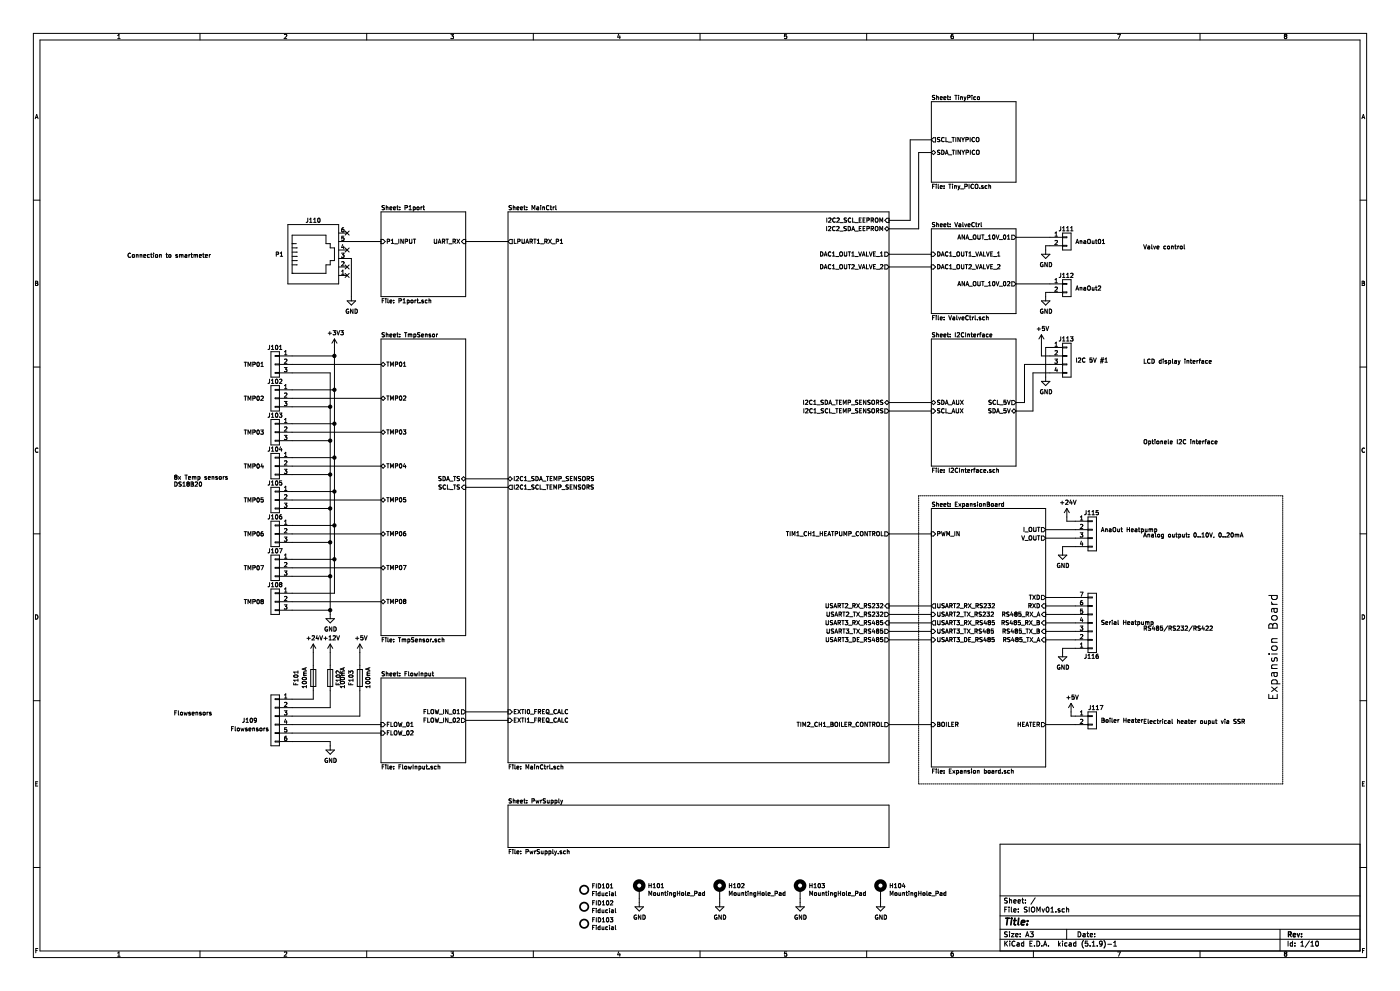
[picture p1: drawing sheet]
EESchema Schematic File Version 4
EELAYER 30 0
EELAYER END
$Descr A3 16535 11693
encoding utf-8
Sheet 1 10
Title ""
Date ""
Rev ""
Comp ""
Comment1 ""
Comment2 ""
Comment3 ""
Comment4 ""
$EndDescr
$Sheet
S 4500 4000 1000 3500
U 5F8C23BC
F0 "TmpSensor" 50
F1 "TmpSensor.sch" 50
F2 "TMP01" B L 4500 4300 50 
F3 "TMP02" B L 4500 4700 50 
F4 "TMP03" B L 4500 5100 50 
F5 "TMP04" B L 4500 5500 50 
F6 "TMP05" B L 4500 5900 50 
F7 "TMP06" B L 4500 6300 50 
F8 "TMP07" B L 4500 6700 50 
F9 "TMP08" B L 4500 7100 50 
F10 "SCL_TS" I R 5500 5750 50 
F11 "SDA_TS" B R 5500 5650 50 
$EndSheet
$Sheet
S 4500 8000 1000 1000
U 5F8C2412
F0 "FlowInput" 50
F1 "FlowInput.sch" 50
F2 "FLOW_01" I L 4500 8550 50 
F3 "FLOW_02" I L 4500 8650 50 
F4 "FLOW_IN_01" O R 5500 8400 50 
F5 "FLOW_IN_02" O R 5500 8500 50 
$EndSheet
$Sheet
S 6000 9500 4500 500 
U 5F8C28A9
F0 "PwrSupply" 50
F1 "PwrSupply.sch" 50
$EndSheet
$Comp
L SIOMv01-rescue:Conn_01x02-Connector_Generic J?
U 1 1
P 12600 2800
AR Path="/5F8C23F2/5F992FCC" Ref="J?"  Part="1" 
AR Path="/5F992FCC" Ref="J111"  Part="1" 
F 0 "J111" H 12500 2900 50  0000 L CNN
F 1 "AnaOut01" H 12700 2750 50  0000 L CNN
F 2 "Connector_Phoenix_MC:PhoenixContact_MCV_1,5_2-G-3.81_1x02_P3.81mm_Vertical" H 12600 2800 50  0001 C CNN
F 3 "~" H 12600 2800 50  0001 C CNN
	1    12600 2800
	1    0    0    -1  
$EndComp
Wire Wire Line
	12400 2900 12350 2900
Wire Wire Line
	12350 2900 12350 2950
$Comp
L SIOMv01-rescue:GND-power #PWR?
U 1 1
P 12350 2950
AR Path="/5F8C23F2/5F992FD7" Ref="#PWR?"  Part="1" 
AR Path="/5F992FD7" Ref="#PWR0114"  Part="1" 
F 0 "#PWR0114" H 12350 2700 50  0001 C CNN
F 1 "GND" H 12355 2777 50  0000 C CNN
F 2 "" H 12350 2950 50  0001 C CNN
F 3 "" H 12350 2950 50  0001 C CNN
	1    12350 2950
	1    0    0    -1  
$EndComp
$Comp
L SIOMv01-rescue:Conn_01x02-Connector_Generic J?
U 1 1
P 12600 3350
AR Path="/5F8C23F2/5F992FED" Ref="J?"  Part="1" 
AR Path="/5F992FED" Ref="J112"  Part="1" 
F 0 "J112" H 12500 3450 50  0000 L CNN
F 1 "AnaOut2" H 12700 3300 50  0000 L CNN
F 2 "Connector_Phoenix_MC:PhoenixContact_MCV_1,5_2-G-3.81_1x02_P3.81mm_Vertical" H 12600 3350 50  0001 C CNN
F 3 "~" H 12600 3350 50  0001 C CNN
	1    12600 3350
	1    0    0    -1  
$EndComp
Wire Wire Line
	12400 3450 12350 3450
Wire Wire Line
	12350 3450 12350 3500
$Comp
L SIOMv01-rescue:GND-power #PWR?
U 1 1
P 12350 3500
AR Path="/5F8C23F2/5F992FF7" Ref="#PWR?"  Part="1" 
AR Path="/5F992FF7" Ref="#PWR0115"  Part="1" 
F 0 "#PWR0115" H 12350 3250 50  0001 C CNN
F 1 "GND" H 12355 3327 50  0000 C CNN
F 2 "" H 12350 3500 50  0001 C CNN
F 3 "" H 12350 3500 50  0001 C CNN
	1    12350 3500
	1    0    0    -1  
$EndComp
$Comp
L SIOMv01-rescue:Conn_01x04-Connector_Generic J?
U 1 1
P 12600 4200
AR Path="/5F8C27AF/5FA08E87" Ref="J?"  Part="1" 
AR Path="/5FA08E87" Ref="J113"  Part="1" 
F 0 "J113" H 12500 4400 50  0000 L CNN
F 1 "I2C 5V #1" H 12700 4150 50  0000 L CNN
F 2 "Connector_Phoenix_MC:PhoenixContact_MCV_1,5_4-G-3.81_1x04_P3.81mm_Vertical" H 12600 4200 50  0001 C CNN
F 3 "~" H 12600 4200 50  0001 C CNN
	1    12600 4200
	1    0    0    -1  
$EndComp
$Comp
L SIOMv01-rescue:GND-power #PWR?
U 1 1
P 12350 4450
AR Path="/5F8C27AF/5FA08E8D" Ref="#PWR?"  Part="1" 
AR Path="/5FA08E8D" Ref="#PWR0116"  Part="1" 
F 0 "#PWR0116" H 12350 4200 50  0001 C CNN
F 1 "GND" H 12355 4277 50  0000 C CNN
F 2 "" H 12350 4450 50  0001 C CNN
F 3 "" H 12350 4450 50  0001 C CNN
	1    12350 4450
	1    0    0    -1  
$EndComp
$Comp
L SIOMv01-rescue:+5V-power #PWR?
U 1 1
P 12300 4050
AR Path="/5F8C27AF/5FA08E93" Ref="#PWR?"  Part="1" 
AR Path="/5FA08E93" Ref="#PWR0112"  Part="1" 
F 0 "#PWR0112" H 12300 3900 50  0001 C CNN
F 1 "+5V" H 12315 4223 50  0000 C CNN
F 2 "" H 12300 4050 50  0001 C CNN
F 3 "" H 12300 4050 50  0001 C CNN
	1    12300 4050
	1    0    0    -1  
$EndComp
Wire Wire Line
	12300 4050 12300 4200
Wire Wire Line
	12300 4200 12400 4200
Wire Wire Line
	12400 4100 12350 4100
Wire Wire Line
	12350 4100 12350 4450
Wire Wire Line
	12400 4400 12200 4400
Wire Wire Line
	12100 4300 12400 4300
$Sheet
S 11000 2700 1000 1000
U 5F8C23F2
F0 "ValveCtrl" 50
F1 "ValveCtrl.sch" 50
F2 "ANA_OUT_10V_01" O R 12000 2800 50 
F3 "ANA_OUT_10V_02" O R 12000 3350 50 
F4 "DAC1_OUT1_VALVE_1" I L 11000 3000 50 
F5 "DAC1_OUT2_VALVE_2" I L 11000 3150 50 
$EndSheet
$Sheet
S 11000 4000 1000 1500
U 5F8C27AF
F0 "I2CInterface" 50
F1 "I2CInterface.sch" 50
F2 "SDA_5V" B R 12000 4850 50 
F3 "SCL_5V" O R 12000 4750 50 
F4 "SCL_AUX" I L 11000 4850 50 
F5 "SDA_AUX" B L 11000 4750 50 
$EndSheet
$Comp
L SIOMv01-rescue:RJ12-Connector J110
U 1 1
P 3700 3050
AR Path="/5FAF413E" Ref="J110"  Part="1" 
AR Path="/5F8BACBE/5FAF413E" Ref="J?"  Part="1" 
F 0 "J110" H 3700 3500 50  0000 C CNN
F 1 "P1" H 3300 3100 50  0000 C CNN
F 2 "Connector_RJ:RJ12_Amphenol_54601" V 3700 3075 50  0001 C CNN
F 3 "~" V 3700 3075 50  0001 C CNN
	1    3700 3050
	1    0    0    -1  
$EndComp
NoConn ~ 4100 3250
NoConn ~ 4100 2750
NoConn ~ 4100 2950
NoConn ~ 4100 3150
Wire Wire Line
	4100 3050 4150 3050
Wire Wire Line
	4150 3050 4150 3500
$Comp
L SIOMv01-rescue:GND-power #PWR0106
U 1 1
P 4150 3500
AR Path="/5FAF414A" Ref="#PWR0106"  Part="1" 
AR Path="/5F8BACBE/5FAF414A" Ref="#PWR?"  Part="1" 
F 0 "#PWR0106" H 4150 3250 50  0001 C CNN
F 1 "GND" H 4155 3327 50  0000 C CNN
F 2 "" H 4150 3500 50  0001 C CNN
F 3 "" H 4150 3500 50  0001 C CNN
	1    4150 3500
	1    0    0    -1  
$EndComp
Wire Wire Line
	4500 2850 4100 2850
$Comp
L SIOMv01-rescue:Conn_01x03-Connector_Generic J?
U 1 1
P 3250 4300
AR Path="/5F8C23BC/5FAF15D9" Ref="J?"  Part="1" 
AR Path="/5FAF15D9" Ref="J101"  Part="1" 
F 0 "J101" H 3250 4500 50  0000 C CNN
F 1 "TMP01" H 3500 4300 50  0000 C CNN
F 2 "Connector_Phoenix_MC:PhoenixContact_MCV_1,5_3-G-3.81_1x03_P3.81mm_Vertical" H 3250 4300 50  0001 C CNN
F 3 "~" H 3250 4300 50  0001 C CNN
	1    3250 4300
	-1   0    0    -1  
$EndComp
$Comp
L SIOMv01-rescue:Conn_01x03-Connector_Generic J?
U 1 1
P 3250 4700
AR Path="/5F8C23BC/5FAF15DF" Ref="J?"  Part="1" 
AR Path="/5FAF15DF" Ref="J102"  Part="1" 
F 0 "J102" H 3250 4900 50  0000 C CNN
F 1 "TMP02" H 3500 4700 50  0000 C CNN
F 2 "Connector_Phoenix_MC:PhoenixContact_MCV_1,5_3-G-3.81_1x03_P3.81mm_Vertical" H 3250 4700 50  0001 C CNN
F 3 "~" H 3250 4700 50  0001 C CNN
	1    3250 4700
	-1   0    0    -1  
$EndComp
$Comp
L SIOMv01-rescue:Conn_01x03-Connector_Generic J?
U 1 1
P 3250 5100
AR Path="/5F8C23BC/5FAF15E5" Ref="J?"  Part="1" 
AR Path="/5FAF15E5" Ref="J103"  Part="1" 
F 0 "J103" H 3250 5300 50  0000 C CNN
F 1 "TMP03" H 3500 5100 50  0000 C CNN
F 2 "Connector_Phoenix_MC:PhoenixContact_MCV_1,5_3-G-3.81_1x03_P3.81mm_Vertical" H 3250 5100 50  0001 C CNN
F 3 "~" H 3250 5100 50  0001 C CNN
	1    3250 5100
	-1   0    0    -1  
$EndComp
$Comp
L SIOMv01-rescue:Conn_01x03-Connector_Generic J?
U 1 1
P 3250 5500
AR Path="/5F8C23BC/5FAF15EB" Ref="J?"  Part="1" 
AR Path="/5FAF15EB" Ref="J104"  Part="1" 
F 0 "J104" H 3250 5700 50  0000 C CNN
F 1 "TMP04" H 3500 5500 50  0000 C CNN
F 2 "Connector_Phoenix_MC:PhoenixContact_MCV_1,5_3-G-3.81_1x03_P3.81mm_Vertical" H 3250 5500 50  0001 C CNN
F 3 "~" H 3250 5500 50  0001 C CNN
	1    3250 5500
	-1   0    0    -1  
$EndComp
$Comp
L SIOMv01-rescue:Conn_01x03-Connector_Generic J?
U 1 1
P 3250 5900
AR Path="/5F8C23BC/5FAF15F1" Ref="J?"  Part="1" 
AR Path="/5FAF15F1" Ref="J105"  Part="1" 
F 0 "J105" H 3250 6100 50  0000 C CNN
F 1 "TMP05" H 3500 5900 50  0000 C CNN
F 2 "Connector_Phoenix_MC:PhoenixContact_MCV_1,5_3-G-3.81_1x03_P3.81mm_Vertical" H 3250 5900 50  0001 C CNN
F 3 "~" H 3250 5900 50  0001 C CNN
	1    3250 5900
	-1   0    0    -1  
$EndComp
$Comp
L SIOMv01-rescue:Conn_01x03-Connector_Generic J?
U 1 1
P 3250 6300
AR Path="/5F8C23BC/5FAF15F7" Ref="J?"  Part="1" 
AR Path="/5FAF15F7" Ref="J106"  Part="1" 
F 0 "J106" H 3250 6500 50  0000 C CNN
F 1 "TMP06" H 3500 6300 50  0000 C CNN
F 2 "Connector_Phoenix_MC:PhoenixContact_MCV_1,5_3-G-3.81_1x03_P3.81mm_Vertical" H 3250 6300 50  0001 C CNN
F 3 "~" H 3250 6300 50  0001 C CNN
	1    3250 6300
	-1   0    0    -1  
$EndComp
$Comp
L SIOMv01-rescue:Conn_01x03-Connector_Generic J?
U 1 1
P 3250 6700
AR Path="/5F8C23BC/5FAF15FD" Ref="J?"  Part="1" 
AR Path="/5FAF15FD" Ref="J107"  Part="1" 
F 0 "J107" H 3250 6900 50  0000 C CNN
F 1 "TMP07" H 3500 6700 50  0000 C CNN
F 2 "Connector_Phoenix_MC:PhoenixContact_MCV_1,5_3-G-3.81_1x03_P3.81mm_Vertical" H 3250 6700 50  0001 C CNN
F 3 "~" H 3250 6700 50  0001 C CNN
	1    3250 6700
	-1   0    0    -1  
$EndComp
$Comp
L SIOMv01-rescue:Conn_01x03-Connector_Generic J?
U 1 1
P 3250 7100
AR Path="/5F8C23BC/5FAF1603" Ref="J?"  Part="1" 
AR Path="/5FAF1603" Ref="J108"  Part="1" 
F 0 "J108" H 3250 7300 50  0000 C CNN
F 1 "TMP08" H 3500 7100 50  0000 C CNN
F 2 "Connector_Phoenix_MC:PhoenixContact_MCV_1,5_3-G-3.81_1x03_P3.81mm_Vertical" H 3250 7100 50  0001 C CNN
F 3 "~" H 3250 7100 50  0001 C CNN
	1    3250 7100
	-1   0    0    -1  
$EndComp
Connection ~ 3900 5200
Wire Wire Line
	3900 5200 3900 5600
Wire Wire Line
	3900 4400 3900 4800
Connection ~ 3900 4800
Wire Wire Line
	3900 4800 3900 5200
Wire Wire Line
	3950 4100 3950 4200
Connection ~ 3950 4200
Wire Wire Line
	3950 4200 3950 4600
Connection ~ 3950 4600
Wire Wire Line
	3950 4600 3950 5000
Connection ~ 3950 5000
Wire Wire Line
	3950 5000 3950 5400
$Comp
L SIOMv01-rescue:+3V3-power #PWR?
U 1 1
P 3950 4100
AR Path="/5F8C23BC/5FAF1623" Ref="#PWR?"  Part="1" 
AR Path="/5FAF1623" Ref="#PWR0105"  Part="1" 
F 0 "#PWR0105" H 3950 3950 50  0001 C CNN
F 1 "+3V3" H 3965 4273 50  0000 C CNN
F 2 "" H 3950 4100 50  0001 C CNN
F 3 "" H 3950 4100 50  0001 C CNN
	1    3950 4100
	1    0    0    -1  
$EndComp
Connection ~ 3900 7200
Wire Wire Line
	3900 7200 3900 7250
Connection ~ 3900 6800
Wire Wire Line
	3900 6800 3900 7200
Wire Wire Line
	3900 6000 3900 6400
Connection ~ 3900 6400
Wire Wire Line
	3900 6400 3900 6800
Wire Wire Line
	3950 5800 3950 6200
Connection ~ 3950 6200
Wire Wire Line
	3950 6200 3950 6600
Connection ~ 3950 6600
Wire Wire Line
	3950 6600 3950 7000
$Comp
L SIOMv01-rescue:GND-power #PWR?
U 1 1
P 3900 7250
AR Path="/5F8C23BC/5FAF164F" Ref="#PWR?"  Part="1" 
AR Path="/5FAF164F" Ref="#PWR0102"  Part="1" 
F 0 "#PWR0102" H 3900 7000 50  0001 C CNN
F 1 "GND" H 3905 7077 50  0000 C CNN
F 2 "" H 3900 7250 50  0001 C CNN
F 3 "" H 3900 7250 50  0001 C CNN
	1    3900 7250
	1    0    0    -1  
$EndComp
Wire Wire Line
	3900 5600 3900 6000
Connection ~ 3900 5600
Connection ~ 3900 6000
Wire Wire Line
	3950 5800 3950 5400
Connection ~ 3950 5800
Connection ~ 3950 5400
Wire Wire Line
	3900 8750 3900 8800
$Comp
L SIOMv01-rescue:GND-power #PWR?
U 1 1
P 3900 8800
AR Path="/5F8C23BC/5FBFA64F" Ref="#PWR?"  Part="1" 
AR Path="/5FBFA64F" Ref="#PWR0104"  Part="1" 
F 0 "#PWR0104" H 3900 8550 50  0001 C CNN
F 1 "GND" H 3905 8627 50  0000 C CNN
F 2 "" H 3900 8800 50  0001 C CNN
F 3 "" H 3900 8800 50  0001 C CNN
	1    3900 8800
	1    0    0    -1  
$EndComp
Text Notes 13500 8550 0    50   ~ 0
Electrical heater ouput via SSR
Text Notes 13500 7450 0    50   ~ 0
RS485/RS232/RS422
Text Notes 13500 2950 0    50   ~ 0
Valve control
Text Notes 13500 4300 0    50   ~ 0
LCD display interface
Text Notes 13500 5250 0    50   ~ 0
Optionele I2C interface
Text Notes 1500 3050 0    50   ~ 0
Connection to smartmeter
Text Notes 2050 5750 0    50   ~ 0
8x Temp sensors\nDS18B20
Text Notes 2050 8450 0    50   ~ 0
Flowsensors
$Comp
L SIOMv01-rescue:GND-power #PWR?
U 1 1
P 12550 6500
AR Path="/5F8C23F2/5FCDABAE" Ref="#PWR?"  Part="1" 
AR Path="/5FCDABAE" Ref="#PWR0118"  Part="1" 
F 0 "#PWR0118" H 12550 6250 50  0001 C CNN
F 1 "GND" H 12555 6327 50  0000 C CNN
F 2 "" H 12550 6500 50  0001 C CNN
F 3 "" H 12550 6500 50  0001 C CNN
	1    12550 6500
	1    0    0    -1  
$EndComp
Wire Wire Line
	12550 6450 12550 6500
Wire Wire Line
	12700 6450 12550 6450
$Comp
L SIOMv01-rescue:Conn_01x04-Connector_Generic J?
U 1 1
P 12900 6250
AR Path="/5F8C23F2/5FCDABA4" Ref="J?"  Part="1" 
AR Path="/5FCDABA4" Ref="J115"  Part="1" 
F 0 "J115" H 12800 6450 50  0000 L CNN
F 1 "AnaOut Heatpump" H 13000 6250 50  0000 L CNN
F 2 "Connector_Phoenix_MC:PhoenixContact_MCV_1,5_4-G-3.81_1x04_P3.81mm_Vertical" H 12900 6250 50  0001 C CNN
F 3 "~" H 12900 6250 50  0001 C CNN
	1    12900 6250
	1    0    0    -1  
$EndComp
Wire Wire Line
	12000 2800 12400 2800
Wire Wire Line
	12000 3350 12400 3350
$Comp
L SIOMv01-rescue:+24V-power #PWR0120
U 1 1
P 12600 6100
F 0 "#PWR0120" H 12600 5950 50  0001 C CNN
F 1 "+24V" H 12615 6273 50  0000 C CNN
F 2 "" H 12600 6100 50  0001 C CNN
F 3 "" H 12600 6100 50  0001 C CNN
	1    12600 6100
	1    0    0    -1  
$EndComp
$Comp
L SIOMv01-rescue:Conn_01x02-Connector_Generic J?
U 1 1
P 12900 8450
AR Path="/5F8C23F2/600B1B60" Ref="J?"  Part="1" 
AR Path="/600B1B60" Ref="J117"  Part="1" 
F 0 "J117" H 12850 8550 50  0000 L CNN
F 1 "Boiler Heater" H 13000 8400 50  0000 L CNN
F 2 "Connector_Phoenix_MC:PhoenixContact_MCV_1,5_2-G-3.81_1x02_P3.81mm_Vertical" H 12900 8450 50  0001 C CNN
F 3 "~" H 12900 8450 50  0001 C CNN
	1    12900 8450
	1    0    0    -1  
$EndComp
Text Notes 13500 6350 0    50   ~ 0
Analog output: 0..10V, 0..20mA
$Comp
L Connector_Generic:Conn_01x07 J?
U 1 1
P 12900 7350
AR Path="/5F8C23F2/600122FF" Ref="J?"  Part="1" 
AR Path="/600122FF" Ref="J116"  Part="1" 
F 0 "J116" H 12800 7750 50  0000 L CNN
F 1 "Serial Heatpump" H 13000 7350 50  0000 L CNN
F 2 "Connector_Phoenix_MC:PhoenixContact_MCV_1,5_7-G-3.81_1x07_P3.81mm_Vertical" H 12900 7350 50  0001 C CNN
F 3 "~" H 12900 7350 50  0001 C CNN
	1    12900 7350
	1    0    0    1   
$EndComp
Wire Notes Line
	10850 5850 10850 9250
Wire Notes Line
	10850 9250 15150 9250
Wire Notes Line
	15150 9250 15150 5850
Wire Notes Line
	15150 5850 10850 5850
Wire Wire Line
	6000 8400 5500 8400
Wire Wire Line
	5500 8500 6000 8500
Wire Wire Line
	6000 5650 5500 5650
Wire Wire Line
	5500 5750 6000 5750
Wire Wire Line
	10500 4750 11000 4750
Wire Wire Line
	11000 4850 10500 4850
Text Notes 15100 7000 3    100  ~ 0
Expansion Board
$Sheet
S 6000 2500 4500 6500
U 5F97DE9D
F0 "MainCtrl" 50
F1 "MainCtrl.sch" 50
F2 "LPUART1_RX_P1" O L 6000 2850 50 
F3 "EXTI0_FREQ_CALC" I L 6000 8400 50 
F4 "EXTI1_FREQ_CALC" I L 6000 8500 50 
F5 "I2C1_SCL_TEMP_SENSORS" O L 6000 5750 50 
F6 "I2C1_SDA_TEMP_SENSORS" B L 6000 5650 50 
F7 "DAC1_OUT1_VALVE_1" O R 10500 3000 50 
F8 "DAC1_OUT2_VALVE_2" O R 10500 3150 50 
F9 "I2C1_SCL_TEMP_SENSORS" O R 10500 4850 50 
F10 "I2C1_SDA_TEMP_SENSORS" B R 10500 4750 50 
F11 "USART2_RX_RS232" I R 10500 7150 50 
F12 "USART2_TX_RS232" O R 10500 7250 50 
F13 "USART3_RX_RS485" I R 10500 7350 50 
F14 "USART3_TX_RS485" O R 10500 7450 50 
F15 "USART3_DE_RS485" O R 10500 7550 50 
F16 "TIM2_CH1_BOILER_CONTROL" O R 10500 8550 50 
F17 "TIM1_CH1_HEATPUMP_CONTROL" O R 10500 6300 50 
F18 "I2C2_SCL_EEPROM" I R 10500 2600 50 
F19 "I2C2_SDA_EEPROM" B R 10500 2700 50 
$EndSheet
Wire Wire Line
	11000 6300 10500 6300
Wire Wire Line
	11000 7150 10500 7150
Wire Wire Line
	10500 7250 11000 7250
Wire Wire Line
	11000 7350 10500 7350
Wire Wire Line
	10500 7450 11000 7450
Wire Wire Line
	11000 7550 10500 7550
Wire Wire Line
	11000 8550 10500 8550
$Comp
L Mechanical:MountingHole_Pad H104
U 1 1
P 10400 10500
F 0 "H104" H 10500 10549 50  0000 L CNN
F 1 "MountingHole_Pad" H 10500 10458 50  0000 L CNN
F 2 "MountingHole:MountingHole_3.2mm_M3_Pad_Via" H 10400 10500 50  0001 C CNN
F 3 "~" H 10400 10500 50  0001 C CNN
	1    10400 10500
	1    0    0    -1  
$EndComp
$Comp
L Mechanical:MountingHole_Pad H103
U 1 1
P 9450 10500
F 0 "H103" H 9550 10549 50  0000 L CNN
F 1 "MountingHole_Pad" H 9550 10458 50  0000 L CNN
F 2 "MountingHole:MountingHole_3.2mm_M3_Pad_Via" H 9450 10500 50  0001 C CNN
F 3 "~" H 9450 10500 50  0001 C CNN
	1    9450 10500
	1    0    0    -1  
$EndComp
$Comp
L Mechanical:MountingHole_Pad H102
U 1 1
P 8500 10500
F 0 "H102" H 8600 10549 50  0000 L CNN
F 1 "MountingHole_Pad" H 8600 10458 50  0000 L CNN
F 2 "MountingHole:MountingHole_3.2mm_M3_Pad_Via" H 8500 10500 50  0001 C CNN
F 3 "~" H 8500 10500 50  0001 C CNN
	1    8500 10500
	1    0    0    -1  
$EndComp
$Comp
L Mechanical:MountingHole_Pad H101
U 1 1
P 7550 10500
F 0 "H101" H 7650 10549 50  0000 L CNN
F 1 "MountingHole_Pad" H 7650 10458 50  0000 L CNN
F 2 "MountingHole:MountingHole_3.2mm_M3_Pad_Via" H 7550 10500 50  0001 C CNN
F 3 "~" H 7550 10500 50  0001 C CNN
	1    7550 10500
	1    0    0    -1  
$EndComp
$Comp
L SIOMv01-rescue:GND-power #PWR?
U 1 1
P 7550 10650
AR Path="/5F8C23BC/60053F3B" Ref="#PWR?"  Part="1" 
AR Path="/60053F3B" Ref="#PWR0108"  Part="1" 
F 0 "#PWR0108" H 7550 10400 50  0001 C CNN
F 1 "GND" H 7555 10477 50  0000 C CNN
F 2 "" H 7550 10650 50  0001 C CNN
F 3 "" H 7550 10650 50  0001 C CNN
	1    7550 10650
	1    0    0    -1  
$EndComp
$Comp
L SIOMv01-rescue:GND-power #PWR?
U 1 1
P 8500 10650
AR Path="/5F8C23BC/60054512" Ref="#PWR?"  Part="1" 
AR Path="/60054512" Ref="#PWR0109"  Part="1" 
F 0 "#PWR0109" H 8500 10400 50  0001 C CNN
F 1 "GND" H 8505 10477 50  0000 C CNN
F 2 "" H 8500 10650 50  0001 C CNN
F 3 "" H 8500 10650 50  0001 C CNN
	1    8500 10650
	1    0    0    -1  
$EndComp
$Comp
L SIOMv01-rescue:GND-power #PWR?
U 1 1
P 9450 10650
AR Path="/5F8C23BC/60054741" Ref="#PWR?"  Part="1" 
AR Path="/60054741" Ref="#PWR0110"  Part="1" 
F 0 "#PWR0110" H 9450 10400 50  0001 C CNN
F 1 "GND" H 9455 10477 50  0000 C CNN
F 2 "" H 9450 10650 50  0001 C CNN
F 3 "" H 9450 10650 50  0001 C CNN
	1    9450 10650
	1    0    0    -1  
$EndComp
$Comp
L SIOMv01-rescue:GND-power #PWR?
U 1 1
P 10400 10650
AR Path="/5F8C23BC/600549C7" Ref="#PWR?"  Part="1" 
AR Path="/600549C7" Ref="#PWR0111"  Part="1" 
F 0 "#PWR0111" H 10400 10400 50  0001 C CNN
F 1 "GND" H 10405 10477 50  0000 C CNN
F 2 "" H 10400 10650 50  0001 C CNN
F 3 "" H 10400 10650 50  0001 C CNN
	1    10400 10650
	1    0    0    -1  
$EndComp
$Comp
L Mechanical:Fiducial FID101
U 1 1
P 6900 10500
F 0 "FID101" H 6985 10546 50  0000 L CNN
F 1 "Fiducial" H 6985 10455 50  0000 L CNN
F 2 "Fiducial:Fiducial_1.5mm_Mask3mm" H 6900 10500 50  0001 C CNN
F 3 "~" H 6900 10500 50  0001 C CNN
	1    6900 10500
	1    0    0    -1  
$EndComp
$Comp
L Mechanical:Fiducial FID102
U 1 1
P 6900 10700
F 0 "FID102" H 6985 10746 50  0000 L CNN
F 1 "Fiducial" H 6985 10655 50  0000 L CNN
F 2 "Fiducial:Fiducial_1.5mm_Mask3mm" H 6900 10700 50  0001 C CNN
F 3 "~" H 6900 10700 50  0001 C CNN
	1    6900 10700
	1    0    0    -1  
$EndComp
$Comp
L Mechanical:Fiducial FID103
U 1 1
P 6900 10900
F 0 "FID103" H 6985 10946 50  0000 L CNN
F 1 "Fiducial" H 6985 10855 50  0000 L CNN
F 2 "Fiducial:Fiducial_1.5mm_Mask3mm" H 6900 10900 50  0001 C CNN
F 3 "~" H 6900 10900 50  0001 C CNN
	1    6900 10900
	1    0    0    -1  
$EndComp
$Sheet
S 4500 2500 1000 1000
U 5F8BACBE
F0 "P1port" 50
F1 "P1port.sch" 50
F2 "P1_INPUT" I L 4500 2850 50 
F3 "UART_RX" I R 5500 2850 50 
$EndSheet
$Sheet
S 11000 1200 1000 950 
U 60781610
F0 "TinyPico" 50
F1 "Tiny_PICO.sch" 50
F2 "SCL_TINYPICO" O L 11000 1650 50 
F3 "SDA_TINYPICO" B L 11000 1800 50 
$EndSheet
Wire Wire Line
	12600 6100 12600 6150
Wire Wire Line
	12600 6150 12700 6150
$Comp
L SIOMv01-rescue:GND-power #PWR?
U 1 1
P 12550 7700
AR Path="/5F8C23F2/608F499E" Ref="#PWR?"  Part="1" 
AR Path="/608F499E" Ref="#PWR0119"  Part="1" 
F 0 "#PWR0119" H 12550 7450 50  0001 C CNN
F 1 "GND" H 12555 7527 50  0000 C CNN
F 2 "" H 12550 7700 50  0001 C CNN
F 3 "" H 12550 7700 50  0001 C CNN
	1    12550 7700
	1    0    0    -1  
$EndComp
Wire Wire Line
	12550 7700 12550 7650
Wire Wire Line
	12550 7650 12700 7650
Wire Wire Line
	12700 7150 12350 7150
Wire Wire Line
	12700 7050 12350 7050
Wire Wire Line
	12650 8400 12650 8450
Wire Wire Line
	12650 8450 12700 8450
Wire Wire Line
	12350 8550 12700 8550
Wire Wire Line
	4500 8550 3450 8550
$Comp
L power:+5V #PWR0107
U 1 1
P 4250 7700
F 0 "#PWR0107" H 4250 7550 50  0001 C CNN
F 1 "+5V" H 4265 7873 50  0000 C CNN
F 2 "" H 4250 7700 50  0001 C CNN
F 3 "" H 4250 7700 50  0001 C CNN
	1    4250 7700
	1    0    0    -1  
$EndComp
$Comp
L power:+12V #PWR0103
U 1 1
P 3900 7700
F 0 "#PWR0103" H 3900 7550 50  0001 C CNN
F 1 "+12V" H 3915 7873 50  0000 C CNN
F 2 "" H 3900 7700 50  0001 C CNN
F 3 "" H 3900 7700 50  0001 C CNN
	1    3900 7700
	1    0    0    -1  
$EndComp
$Comp
L power:+24V #PWR0101
U 1 1
P 3700 7700
F 0 "#PWR0101" H 3700 7550 50  0001 C CNN
F 1 "+24V" H 3715 7873 50  0000 C CNN
F 2 "" H 3700 7700 50  0001 C CNN
F 3 "" H 3700 7700 50  0001 C CNN
	1    3700 7700
	1    0    0    -1  
$EndComp
Wire Wire Line
	3450 8750 3900 8750
Wire Wire Line
	3450 8650 4500 8650
Wire Wire Line
	3700 8250 3450 8250
$Comp
L Device:Fuse F103
U 1 1
P 4250 8000
F 0 "F103" V 4350 8000 50  0000 C CNN
F 1 "100mA" V 4150 8000 50  0000 C CNN
F 2 "Fuse:Fuse_1206_3216Metric_Pad1.42x1.75mm_HandSolder" V 4180 8000 50  0001 C CNN
F 3 "~" H 4250 8000 50  0001 C CNN
	1    4250 8000
	-1   0    0    1   
$EndComp
$Comp
L Device:Fuse F102
U 1 1
P 3900 8000
F 0 "F102" V 3800 8000 50  0000 C CNN
F 1 "100mA" V 3750 8000 50  0000 C CNN
F 2 "Fuse:Fuse_1206_3216Metric_Pad1.42x1.75mm_HandSolder" V 3830 8000 50  0001 C CNN
F 3 "~" H 3900 8000 50  0001 C CNN
	1    3900 8000
	-1   0    0    1   
$EndComp
$Comp
L Device:Fuse F101
U 1 1
P 3700 8000
F 0 "F101" V 3900 8000 50  0000 C CNN
F 1 "100mA" V 3800 8000 50  0000 C CNN
F 2 "Fuse:Fuse_1206_3216Metric_Pad1.42x1.75mm_HandSolder" V 3630 8000 50  0001 C CNN
F 3 "~" H 3700 8000 50  0001 C CNN
	1    3700 8000
	-1   0    0    1   
$EndComp
Wire Wire Line
	3700 7700 3700 7850
Wire Wire Line
	3900 7700 3900 7850
Wire Wire Line
	4250 7700 4250 7850
$Comp
L Connector_Generic:Conn_01x06 J109
U 1 1
P 3250 8450
F 0 "J109" H 3550 8400 50  0000 C CNN
F 1 "Flowsensors" H 3550 8300 50  0000 C CNN
F 2 "Connector_Phoenix_MC:PhoenixContact_MCV_1,5_6-G-3.81_1x06_P3.81mm_Vertical" H 3250 8450 50  0001 C CNN
F 3 "~" H 3250 8450 50  0001 C CNN
	1    3250 8450
	-1   0    0    -1  
$EndComp
Wire Wire Line
	3450 7200 3900 7200
Wire Wire Line
	3450 7100 4500 7100
Wire Wire Line
	3450 7000 3950 7000
Wire Wire Line
	3450 6800 3900 6800
Wire Wire Line
	3450 6700 4500 6700
Wire Wire Line
	3450 6600 3950 6600
Wire Wire Line
	3450 6400 3900 6400
Wire Wire Line
	3450 6300 4500 6300
Wire Wire Line
	3450 6200 3950 6200
Wire Wire Line
	3450 6000 3900 6000
Wire Wire Line
	3450 5900 4500 5900
Wire Wire Line
	3450 5800 3950 5800
Wire Wire Line
	3450 5600 3900 5600
Wire Wire Line
	3450 5500 4500 5500
Wire Wire Line
	3450 5400 3950 5400
Wire Wire Line
	3450 5200 3900 5200
Wire Wire Line
	3450 5100 4500 5100
Wire Wire Line
	3450 5000 3950 5000
Wire Wire Line
	3450 4800 3900 4800
Wire Wire Line
	3450 4700 4500 4700
Wire Wire Line
	3450 4600 3950 4600
Wire Wire Line
	3450 4400 3900 4400
Wire Wire Line
	3450 4300 4500 4300
Wire Wire Line
	3450 4200 3950 4200
Wire Wire Line
	7550 10650 7550 10600
Wire Wire Line
	8500 10650 8500 10600
Wire Wire Line
	9450 10650 9450 10600
Wire Wire Line
	10400 10650 10400 10600
Wire Wire Line
	10500 3000 11000 3000
Wire Wire Line
	10500 3150 11000 3150
Wire Wire Line
	5500 2850 6000 2850
Wire Wire Line
	10500 2700 10850 2700
Wire Wire Line
	10850 2700 10850 1800
Wire Wire Line
	10850 1800 11000 1800
Wire Wire Line
	10500 2600 10750 2600
Wire Wire Line
	10750 2600 10750 1650
Wire Wire Line
	10750 1650 11000 1650
Wire Wire Line
	3900 8150 3900 8350
Wire Wire Line
	3450 8350 3900 8350
Wire Wire Line
	3700 8150 3700 8250
Wire Wire Line
	4250 8150 4250 8450
Wire Wire Line
	3450 8450 4250 8450
Wire Wire Line
	12350 7250 12700 7250
Wire Wire Line
	12350 7350 12700 7350
Wire Wire Line
	12350 7450 12700 7450
Wire Wire Line
	12700 7550 12350 7550
$Comp
L SIOMv01-rescue:+5V-power #PWR?
U 1 1
P 12650 8400
AR Path="/5F8C27AF/607B1305" Ref="#PWR?"  Part="1" 
AR Path="/607B1305" Ref="#PWR0121"  Part="1" 
F 0 "#PWR0121" H 12650 8250 50  0001 C CNN
F 1 "+5V" H 12665 8573 50  0000 C CNN
F 2 "" H 12650 8400 50  0001 C CNN
F 3 "" H 12650 8400 50  0001 C CNN
	1    12650 8400
	1    0    0    -1  
$EndComp
Wire Wire Line
	12100 4300 12100 4750
Wire Wire Line
	12200 4400 12200 4850
Wire Wire Line
	12000 4750 12100 4750
Wire Wire Line
	12000 4850 12200 4850
$Sheet
S 11000 6000 1350 3050
U 5FB9434D
F0 "ExpansionBoard" 50
F1 "Expansion board.sch" 50
F2 "V_OUT" O R 12350 6350 50 
F3 "I_OUT" O R 12350 6250 50 
F4 "RS485_RX_A" I R 12350 7250 50 
F5 "RS485_RX_B" I R 12350 7350 50 
F6 "RS485_TX_A" I R 12350 7550 50 
F7 "RS485_TX_B" I R 12350 7450 50 
F8 "TXD" O R 12350 7050 50 
F9 "RXD" I R 12350 7150 50 
F10 "HEATER" O R 12350 8550 50 
F11 "USART2_RX_RS232" O L 11000 7150 50 
F12 "USART2_TX_RS232" I L 11000 7250 50 
F13 "USART3_RX_RS485" O L 11000 7350 50 
F14 "USART3_TX_RS485" I L 11000 7450 50 
F15 "USART3_DE_RS485" I L 11000 7550 50 
F16 "PWM_IN" I L 11000 6300 50 
F17 "BOILER" I L 11000 8550 50 
$EndSheet
Wire Wire Line
	12350 6350 12700 6350
Wire Wire Line
	12350 6250 12700 6250
$EndSCHEMATC
